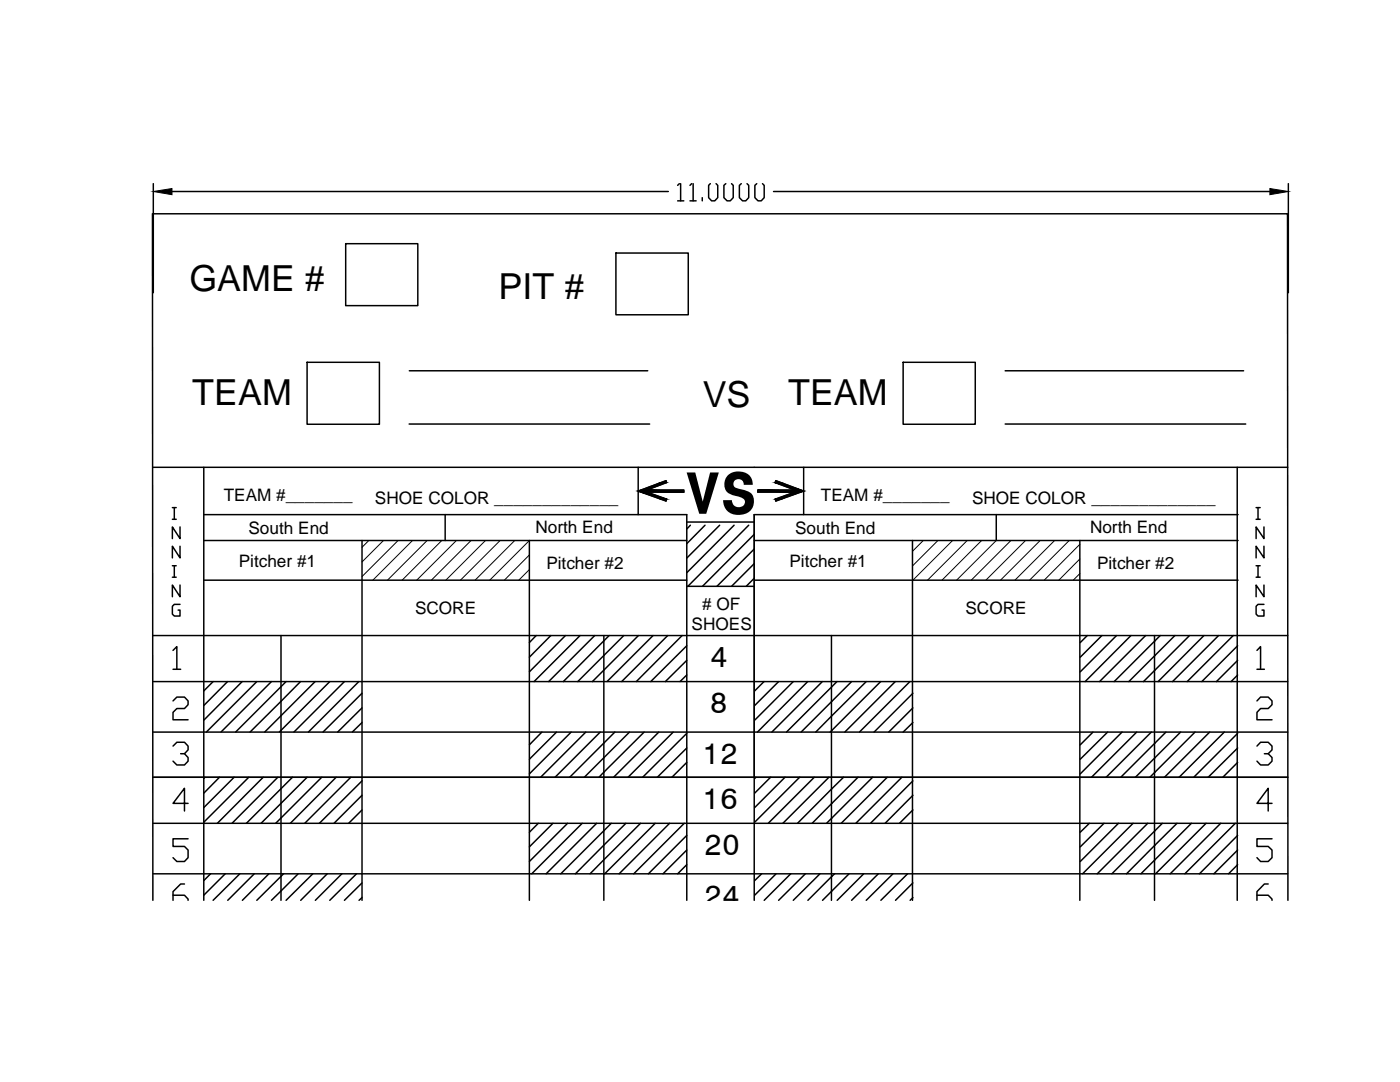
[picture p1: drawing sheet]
<svg xmlns="http://www.w3.org/2000/svg" width="279mm" height="216mm" viewBox="0 0 279 216" stroke-linecap="round" stroke-linejoin="round" font-family="sans-serif">
<!-- layer: AM_0 -->
<g fill="none" stroke="#000" stroke-width=".3">
<path d="M30.6 36.6v21.8M34.3 38.2h99.1M135.6 36.6l-.4 .4M135.8 36.6v3.5M138 36.6l-.3 .4M138.3 36.6v3.5M140.2 39.4v.7M141.8 36.6l-.4 .4v2.4l.6 .7h.6l.6-.7v-2.4l-.3-.4M144.9 36.6l-.4 .4v2.4l.6 .7h.6l.6-.7v-2.4l-.3-.4M147.9 36.6l-.3 .4v2.4l.6 .7h.6l.6-.7v-2.4l-.3-.4M151 36.6l-.3 .4v2.4l.6 .7h.6l.6-.7v-2.4l-.3-.4M154.4 38.2h99"/>
<path d="M257.1 36.6v21.8M69 48.6h14.4v12.4h-14.4zM122.9 50.5h14.5v12.3h-14.5zM135.2 40.1h1.3M137.7 40.1h1.2M61.3 72.3h14.4v12.4h-14.4zM81.7 74h47.6M180.2 72.3h14.4v12.4h-14.4zM200.6 74h47.6M30.6 93.2h226.4M40.7 93.2v86.4M81.6 84.6h48.1"/>
<path d="M127.4 98l5.5-2.1 .1 .4-3.9 1.5h7.4v.4h-7.4l3.9 1.4-.1 .4zM127.4 93.2v9.5M151.2 97.8h7.5l-4-1.5 .1-.4 5.6 2.1-5.6 2-.1-.4 3.9-1.4h-7.4zM160.4 93.2v9.5M200.6 84.6h48M246.9 93.2v86.4M34.4 101.3h.8M34.4 103.6h.8M34.4 112.9h.8M34.4 115.2h.8M34.8 101.3v2.3M34.8 112.9v2.3"/>
<path d="M35.9 105.1v2.4l-1.5-2.4v2.4M35.9 109v2.3l-1.5-2.3v2.3M35.9 116.7v2.4l-1.5-2.4v2.4M40.7 102.7h96.4v76.9M40.7 107.9h96.4M40.7 115.8h96.4M72.2 107.9v71.7M88.8 102.7v5.2M105.6 107.9v71.7M137.1 104.2h13.4M137.1 117h13.4M137.8 104.8l-.7 .8"/>
<path d="M140.7 104.8l-3.6 3.7M143.6 104.8l-6.5 6.6M146.5 104.8l-9.4 9.5M149.4 104.8l-12.1 12.2M150.5 107.9h96.6M150.5 115.8h96.6M150.5 106.6l-10.3 10.4M150.5 109.5l-7.4 7.5M150.5 112.5l-4.5 4.5M150.5 115.4l-1.6 1.6M182.1 107.9v71.7M198.8 102.7v5.2"/>
<path d="M215.5 107.9v71.7M247.1 102.7h-96.6v76.9M250.7 101.3h.8M250.7 103.6h.8M250.7 112.9h.8M250.7 115.2h.8M251.1 101.3v2.3M251.1 112.9v2.3M252.3 105.1v2.4l-1.6-2.4v2.4M252.3 109v2.3l-1.6-2.3v2.3M252.3 116.7v2.4l-1.6-2.4v2.4M30.5 126.8h120"/>
<path d="M30.6 136h226.4M34.5 129.8l.8-.8v4.5M34.5 139.9l.8-.8h1.5l.7 .8v.7l-.7 .8h-1.5l-.8 .7v1.5h3M34.5 133.5h1.6M35.9 120.6h-1.1l-.4 .4v1.5l.4 .4h1.1v-1.2h-.4M42.5 136l-1.8 1.9M45.4 136l-4.7 4.8M48.3 136l-7.6 7.7M51.3 136l-10.1 10.1M54.2 136l-10.1 10.1M56.1 126.8v52.8M57.1 136l-10.1 10.1"/>
<path d="M60 136l-10.1 10.1M62.9 136l-10.1 10.1M65.8 136l-10.1 10.1M68.7 136l-10 10.1M71.6 136l-10.1 10.1M72.2 138.3l-7.7 7.8M107 126.8l-1.4 1.4M109.9 126.8l-4.3 4.3M112.8 126.8l-7.2 7.3M115.8 126.8l-9.2 9.2M118.7 126.8l-9.2 9.2M120.5 126.8v52.8"/>
<path d="M121.6 126.8l-9.2 9.2M124.5 126.8l-9.2 9.2M127.4 126.8l-9.2 9.2M130.3 126.8l-9.2 9.2M133.3 126.8l-9.2 9.2M136.1 126.8l-9.1 9.2M137.1 128.8l-7.2 7.2M137.1 131.8l-4.3 4.2M137.1 134.7l-1.4 1.3M150.6 126.8h106.4M152.5 136l-1.9 1.9M155.4 136l-4.8 4.8"/>
<path d="M158.3 136l-7.7 7.7M161.2 136l-10 10.1M164.1 136l-10.1 10.1M165.9 126.8v52.8M167 136l-10 10.1M170 136l-10.1 10.1M172.9 136l-10.1 10.1M175.8 136l-10.1 10.1M178.7 136l-10.1 10.1M181.6 136l-10.1 10.1M182.2 138.3l-7.8 7.8M217 126.8l-1.4 1.4"/>
<path d="M219.9 126.8l-4.3 4.3M222.8 126.8l-7.2 7.3M225.7 126.8l-9.1 9.2M228.6 126.8l-9.2 9.2M230.4 126.8v52.8M231.5 126.8l-9.1 9.2M234.5 126.8l-9.2 9.2M237.4 126.8l-9.2 9.2M240.3 126.8l-9.2 9.2M243.2 126.8l-9.2 9.2M246.1 126.8l-9.2 9.2M247 128.8l-7.2 7.2"/>
<path d="M247 131.8l-4.2 4.2M247 134.7l-1.3 1.3M250.9 129.8l.7-.8v4.5M250.9 139.9l.7-.8h1.5l.8 .8v.7l-.8 .8h-1.5l-.7 .7v1.5h3M250.9 133.5h1.4M252.3 120.6h-1.2l-.4 .4v1.5l.4 .4h1.2v-1.2h-.4M30.5 155.1h226.5M30.6 146.1h226.4M34.5 148.9l.8-.8h1.5l.7 .8v.7l-.7 .8h-.7M36.8 150.4l.7 .8v.7l-.7 .7h-1.5l-.8-.7M40.9 155.1l-.2 .2M43.8 155.1l-3.1 3.2"/>
<path d="M46.7 155.1l-6 6M49.6 155.1l-8.9 9M52.5 155.1l-9.1 9.2M55.4 155.1l-9.1 9.2M58.4 155.1l-9.2 9.2M61.3 155.1l-9.2 9.2M64.2 155.1l-9.2 9.2M67.1 155.1l-9.2 9.2M70 155.1l-9.2 9.2M72.2 141.3l-4.8 4.8M72.2 144.2l-1.9 1.9M72.2 155.8l-8.5 8.5"/>
<path d="M72.2 158.7l-5.5 5.6M108.1 146.1l-2.5 2.5M111.1 146.1l-5.5 5.4M114 146.1l-8.4 8.3M116.9 146.1l-9 9M119.8 146.1l-9 9M122.7 146.1l-9 9M125.6 146.1l-9 9M128.6 146.1l-9.1 9M131.5 146.1l-9 9M134.4 146.1l-9.1 9M137.1 146.3l-8.8 8.8"/>
<path d="M137.1 149.3l-5.9 5.8M137.1 152.1l-3 3M137.1 155.1h-.1M150.9 155.1l-.3 .2M153.8 155.1l-3.2 3.2M156.7 155.1l-6.1 6M159.6 155.1l-9 9M162.5 155.1l-9.2 9.2M165.4 155.1l-9.2 9.2M168.3 155.1l-9.1 9.2M171.2 155.1l-9.1 9.2M174.1 155.1l-9.1 9.2"/>
<path d="M177.1 155.1l-9.2 9.2M180 155.1l-9.2 9.2M182.2 141.3l-4.8 4.8M182.2 144.2l-2 1.9M182.2 155.8l-8.5 8.5M182.2 158.7l-5.6 5.6M218.1 146.1l-2.5 2.5M221.1 146.1l-5.5 5.4M223.9 146.1l-8.3 8.3M226.9 146.1l-9.1 9M229.8 146.1l-9 9M232.7 146.1l-9 9"/>
<path d="M235.6 146.1l-9 9M238.5 146.1l-9 9M241.4 146.1l-9 9M244.3 146.1l-9 9M247 146.3l-8.8 8.8M247 149.3l-5.9 5.8M247 152.1l-3 3M247 155.1h.1M250.9 148.9l.7-.8h1.5l.8 .8v.7l-.8 .8h-.8M253.1 150.4l.8 .8v.7l-.8 .7h-1.5l-.7-.7M30.5 179.6l-.1-136.9h226.5l.1 136.9M30.6 164.3h226.4"/>
<path d="M30.6 174.4h226.4M34.5 178.6h2.3l.7 .8v.2M36.8 176.4h-.7l-1.6 1.5v1.7M37.5 160.3h-3l2.3-3v4.5M37.5 167.4h-3v1.5h2.3l.7 .7v1.5l-.7 .8h-1.5l-.8-.8M42 174.4l-1.3 1.3M44.9 174.4l-4.2 4.2M47.9 174.4l-5.4 5.2M50.7 174.4l-5.2 5.2M53.7 174.4l-5.3 5.2M56.6 174.4l-5.3 5.2M59.5 174.4l-5.3 5.2"/>
<path d="M62.4 174.4l-5.3 5.2M65.3 174.4l-5.3 5.2M68.2 174.4l-5.3 5.2M71.1 174.4l-5.3 5.2M72.2 161.6l-2.6 2.7M72.2 176.2l-3.5 3.4M72.2 179.1l-.5 .5M107.4 164.3l-1.8 1.8M110.3 164.3l-4.7 4.7M113.3 164.3l-7.7 7.6M116.2 164.3l-10.1 10.1M119.1 164.3l-10.1 10.1"/>
<path d="M122 164.3l-10.1 10.1M124.9 164.3l-10.1 10.1M127.8 164.3l-10 10.1M130.8 164.3l-10.1 10.1M133.6 164.3l-10 10.1M136.6 164.3l-10.1 10.1M137.1 166.7l-7.7 7.7M137.1 169.6l-4.8 4.8M137.1 172.5l-1.9 1.9M152 174.4l-1.4 1.3M154.9 174.4l-4.3 4.2M157.8 174.4l-5.3 5.2"/>
<path d="M160.7 174.4l-5.3 5.2M163.6 174.4l-5.3 5.2M166.6 174.4l-5.4 5.2M169.4 174.4l-5.2 5.2M172.4 174.4l-5.3 5.2M175.3 174.4l-5.3 5.2M178.2 174.4l-5.3 5.2M181.1 174.4l-5.3 5.2M182.2 161.6l-2.7 2.7M182.2 176.2l-3.5 3.4M182.2 179.1l-.6 .5M217.4 164.3l-1.8 1.8"/>
<path d="M220.3 164.3l-4.7 4.7M223.2 164.3l-7.6 7.6M226.1 164.3l-10 10.1M229.1 164.3l-10.1 10.1M232 164.3l-10.1 10.1M234.9 164.3l-10.1 10.1M237.8 164.3l-10.1 10.1M240.7 164.3l-10.1 10.1M243.6 164.3l-10.1 10.1M246.5 164.3l-10 10.1M247 166.7l-7.6 7.7M247 169.6l-4.7 4.8"/>
<path d="M247 172.5l-1.8 1.9M250.9 178.6h2.2l.8 .8v.2M253.1 176.4h-.8l-1.4 1.5v1.7M253.9 160.3h-3l2.2-3v4.5M253.9 167.4h-3v1.5h2.2l.8 .7v1.5l-.8 .8h-1.5l-.7-.8"/>
</g>
<g fill="#000" stroke="#000" stroke-width=".2">
<path d="M30.6 38.2l3.7-.6v1.2zM253.4 37.6l3.7 .6-3.7 .6zM127.9 98.2h1.2l3.9 1.4zM131.9 96.3l1-.4 .1 .4zM154.8 95.9l1.1 .4h-1.2zM155.9 99.6l2.7-1.4h1.2z"/>
<path d="M127.4 98h9.1l-8.6-.2zM127.9 97.8h8.6v.2z"/>
<path d="M127.9 97.8h1.2l2.8-1.5zM129.1 97.8l2.8-1.5h1.1z"/>
<path d="M127.4 98l.5 .2h8.6zM127.4 98h9.1v.2z"/>
<path d="M127.9 98.2l4 1.4h1.1zM131.9 99.6h1.1l-.1 .4z"/>
<path d="M151.2 97.8v.2h9.2zM151.2 97.8h8.6l.6 .2z"/>
<path d="M151.2 98v.2h8.6zM151.2 98h9.2l-.6 .2z"/>
<path d="M154.7 99.6h1.2l2.7-1.4zM154.7 99.6h1.2l-1.1 .4z"/>
<path d="M154.7 96.3l4 1.5h1.1zM154.7 96.3h1.2l3.9 1.5z"/>
</g>
<!-- layer: AM_8 -->
<g fill="none" stroke="#000" stroke-width=".2">
<path d="M73.6 107.9l-1.4 1.3M76.5 107.9l-4.3 4.2M79.4 107.9l-7.2 7.1M82.3 107.9l-7.9 7.9M85.2 107.9l-7.9 7.9M88.2 107.9l-8 7.9M91.1 107.9l-7.9 7.9M94 107.9l-7.9 7.9M96.9 107.9l-7.9 7.9M99.8 107.9l-7.9 7.9M102.7 107.9l-7.9 7.9M105.6 107.9l-7.9 7.9"/>
<path d="M105.6 110.7l-4.9 5.1M105.6 113.7l-2.1 2.1M184.3 107.9l-2.2 2.1M187.2 107.9l-5.1 5M190.1 107.9l-7.9 7.9M193 107.9l-7.9 7.9M195.9 107.9l-7.9 7.9M198.8 107.9l-7.9 7.9M201.7 107.9l-7.9 7.9M204.7 107.9l-7.9 7.9M207.6 107.9l-7.9 7.9M210.5 107.9l-7.9 7.9"/>
<path d="M213.4 107.9l-7.9 7.9M215.5 108.6l-7.1 7.2M215.5 111.5l-4.2 4.3M215.5 114.5l-1.3 1.3"/>
</g>
<text font-size="11.9" x="136.7" y="102.5">VS</text>
<g font-size="7.2">
<text x="37.8" y="58.1">GAME #</text>
<text x="99.5" y="59.7">PIT #</text>
<text x="38.4" y="80.8">TEAM</text>
<text x="140.2" y="81.2">VS</text>
<text x="157.3" y="80.8">TEAM</text>
</g>
<g font-size="5.9">
<text x="141.8" y="133.1">4</text>
<text x="141.7" y="142.3">8</text>
<text x="140.2" y="152.5">12</text>
<text x="140.2" y="161.5">16</text>
<text x="140.5" y="170.7">20</text>
<text x="140.5" y="180.7">24</text>
</g>
<g font-size="3.4">
<text x="44.6" y="100">TEAM #_______</text>
<text x="74.8" y="100.5">SHOE COLOR _____________</text>
<text x="163.8" y="100">TEAM #_______</text>
<text x="194" y="100.5">SHOE COLOR _____________</text>
<text x="49.6" y="106.5">South End</text>
<text x="106.9" y="106.3">North End</text>
<text x="158.7" y="106.5">South End</text>
<text x="217.5" y="106.3">North End</text>
<text x="47.7" y="113.2">Pitcher #1</text>
<text x="109" y="113.5">Pitcher #2</text>
<text x="157.6" y="113.2">Pitcher #1</text>
<text x="218.9" y="113.5">Pitcher #2</text>
<text x="82.8" y="122.5">SCORE</text>
<text x="138" y="125.8">SHOES</text>
<text x="140.1" y="121.7"># OF</text>
<text x="192.7" y="122.5">SCORE</text>
</g>
</svg>
